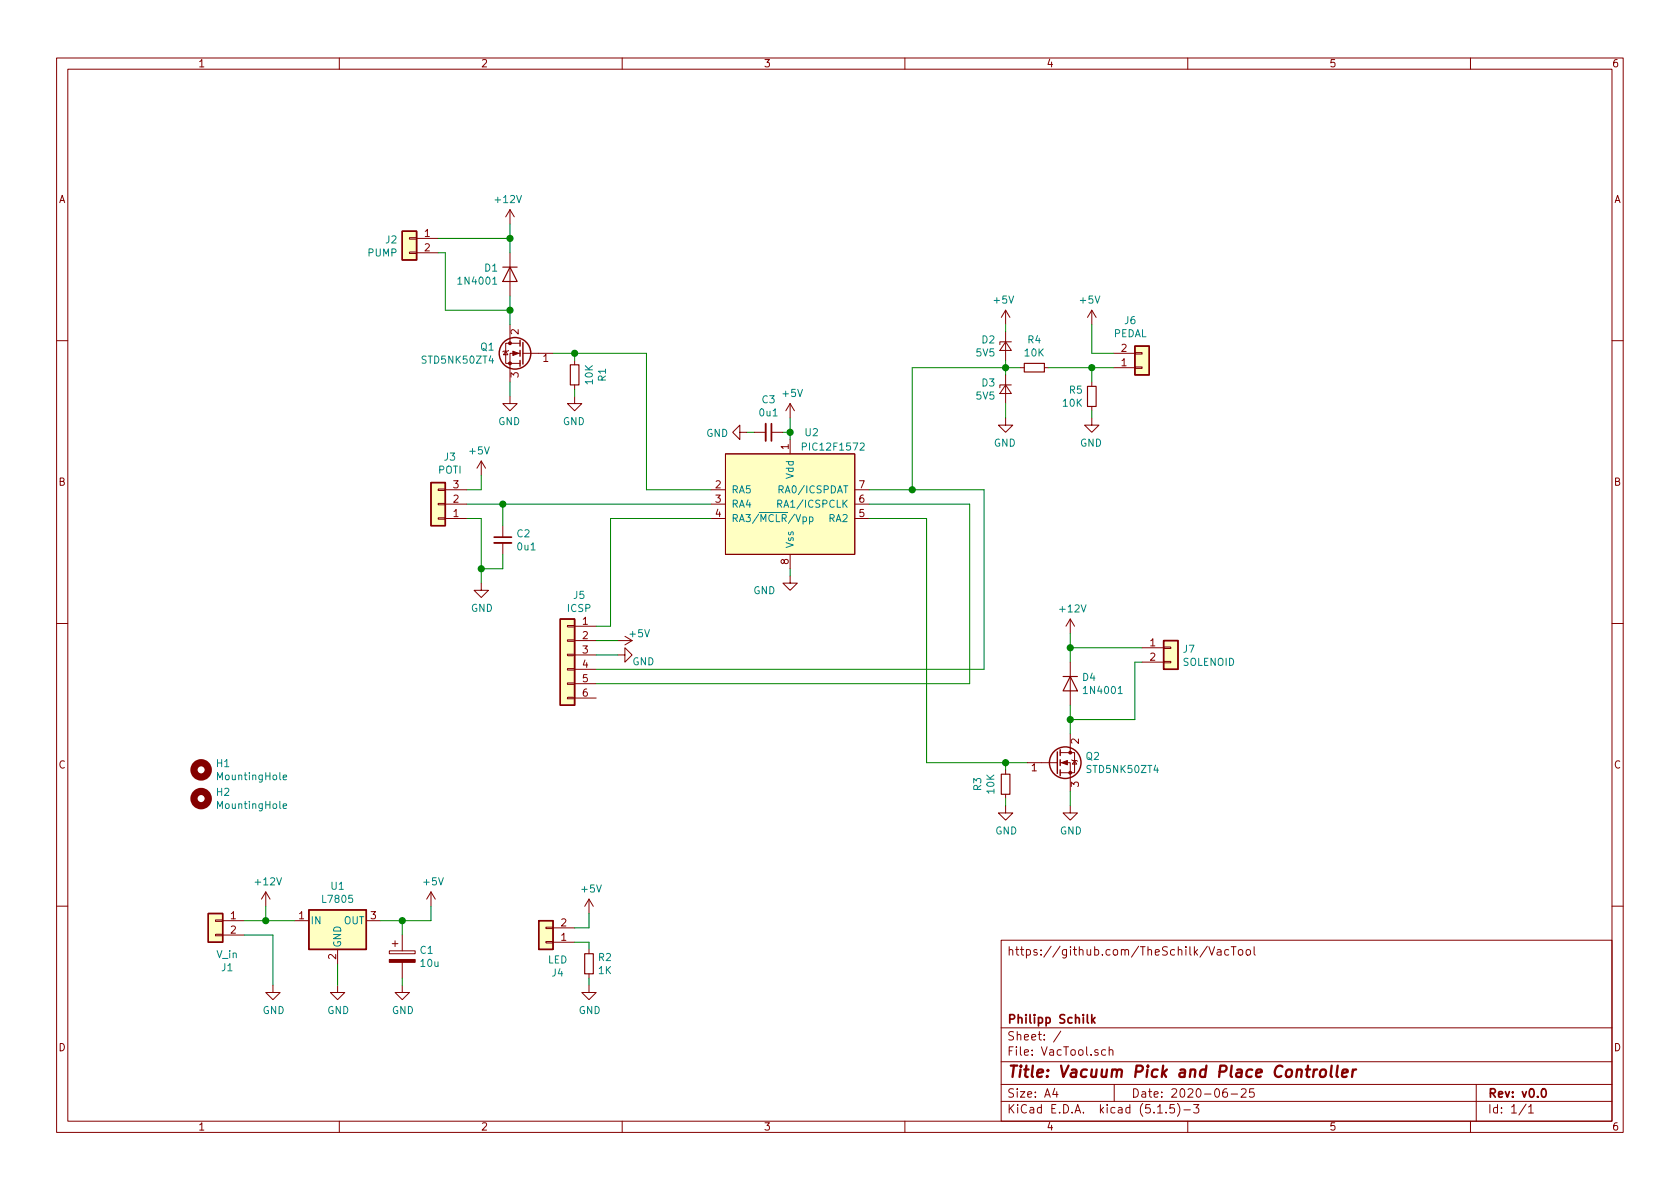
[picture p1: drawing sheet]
EESchema Schematic File Version 4
EELAYER 30 0
EELAYER END
$Descr A4 11693 8268
encoding utf-8
Sheet 1 1
Title "Vacuum Pick and Place Controller"
Date "2020-06-25"
Rev "v0.0"
Comp "Philipp Schilk"
Comment1 ""
Comment2 ""
Comment3 ""
Comment4 "https://github.com/TheSchilk/VacTool"
$EndDescr
$Comp
L Regulator_Linear:L7805 U1
U 1 1
P 2350 6400
F 0 "U1" H 2350 6642 50  0000 C CNN
F 1 "L7805" H 2350 6551 50  0000 C CNN
F 2 "Package_TO_SOT_SMD:TO-252-2" H 2375 6250 50  0001 L CIN
F 3 "http://www.st.com/content/ccc/resource/technical/document/datasheet/41/4f/b3/b0/12/d4/47/88/CD00000444.pdf/files/CD00000444.pdf/jcr:content/translations/en.CD00000444.pdf" H 2350 6350 50  0001 C CNN
	1    2350 6400
	1    0    0    -1  
$EndComp
$Comp
L power:GND #PWR0101
U 1 1
P 2350 6850
F 0 "#PWR0101" H 2350 6600 50  0001 C CNN
F 1 "GND" H 2355 6677 50  0000 C CNN
F 2 "" H 2350 6850 50  0001 C CNN
F 3 "" H 2350 6850 50  0001 C CNN
	1    2350 6850
	1    0    0    -1  
$EndComp
Wire Wire Line
	2350 6850 2350 6700
$Comp
L power:GND #PWR0102
U 1 1
P 1900 6850
F 0 "#PWR0102" H 1900 6600 50  0001 C CNN
F 1 "GND" H 1905 6677 50  0000 C CNN
F 2 "" H 1900 6850 50  0001 C CNN
F 3 "" H 1900 6850 50  0001 C CNN
	1    1900 6850
	1    0    0    -1  
$EndComp
Wire Wire Line
	2050 6400 1850 6400
Wire Wire Line
	1900 6850 1900 6500
Wire Wire Line
	1900 6500 1700 6500
$Comp
L Connector_Generic:Conn_01x02 J1
U 1 1
P 1500 6400
F 0 "J1" H 1418 6075 50  0000 C CNN
F 1 "V_in" H 1418 6166 50  0000 C CNN
F 2 "TerminalBlock_Phoenix:TerminalBlock_Phoenix_MKDS-1,5-2_1x02_P5.00mm_Horizontal" H 1500 6400 50  0001 C CNN
F 3 "~" H 1500 6400 50  0001 C CNN
	1    1500 6400
	-1   0    0    -1  
$EndComp
Wire Wire Line
	2650 6400 2800 6400
$Comp
L power:GND #PWR0103
U 1 1
P 2800 6850
F 0 "#PWR0103" H 2800 6600 50  0001 C CNN
F 1 "GND" H 2805 6677 50  0000 C CNN
F 2 "" H 2800 6850 50  0001 C CNN
F 3 "" H 2800 6850 50  0001 C CNN
	1    2800 6850
	1    0    0    -1  
$EndComp
Wire Wire Line
	2800 6850 2800 6800
Wire Wire Line
	2800 6400 2800 6500
$Comp
L Device:CP C1
U 1 1
P 2800 6650
F 0 "C1" H 2918 6696 50  0000 L CNN
F 1 "10u" H 2918 6605 50  0000 L CNN
F 2 "Capacitor_SMD:CP_Elec_6.3x7.7" H 2838 6500 50  0001 C CNN
F 3 "~" H 2800 6650 50  0001 C CNN
	1    2800 6650
	1    0    0    -1  
$EndComp
Wire Wire Line
	3000 6400 3000 6300
Wire Wire Line
	2800 6400 3000 6400
Connection ~ 2800 6400
$Comp
L power:+5V #PWR0104
U 1 1
P 3000 6300
F 0 "#PWR0104" H 3000 6150 50  0001 C CNN
F 1 "+5V" H 3015 6473 50  0000 C CNN
F 2 "" H 3000 6300 50  0001 C CNN
F 3 "" H 3000 6300 50  0001 C CNN
	1    3000 6300
	1    0    0    -1  
$EndComp
$Comp
L Device:C_Small C3
U 1 1
P 5350 3000
F 0 "C3" V 5121 3000 50  0000 C CNN
F 1 "0u1" V 5212 3000 50  0000 C CNN
F 2 "Capacitor_SMD:C_0603_1608Metric" H 5350 3000 50  0001 C CNN
F 3 "~" H 5350 3000 50  0001 C CNN
	1    5350 3000
	0    1    1    0   
$EndComp
Wire Wire Line
	5450 3000 5500 3000
Wire Wire Line
	5500 3000 5500 3050
Wire Wire Line
	5500 3000 5500 2900
Connection ~ 5500 3000
$Comp
L power:+5V #PWR0105
U 1 1
P 5500 2900
F 0 "#PWR0105" H 5500 2750 50  0001 C CNN
F 1 "+5V" H 5515 3073 50  0000 C CNN
F 2 "" H 5500 2900 50  0001 C CNN
F 3 "" H 5500 2900 50  0001 C CNN
	1    5500 2900
	1    0    0    -1  
$EndComp
$Comp
L power:+12V #PWR0106
U 1 1
P 1850 6300
F 0 "#PWR0106" H 1850 6150 50  0001 C CNN
F 1 "+12V" H 1865 6473 50  0000 C CNN
F 2 "" H 1850 6300 50  0001 C CNN
F 3 "" H 1850 6300 50  0001 C CNN
	1    1850 6300
	1    0    0    -1  
$EndComp
Wire Wire Line
	1850 6300 1850 6400
Connection ~ 1850 6400
Wire Wire Line
	1850 6400 1700 6400
$Comp
L power:GND #PWR0107
U 1 1
P 5200 3000
F 0 "#PWR0107" H 5200 2750 50  0001 C CNN
F 1 "GND" V 5205 2872 50  0000 R CNN
F 2 "" H 5200 3000 50  0001 C CNN
F 3 "" H 5200 3000 50  0001 C CNN
	1    5200 3000
	0    1    1    0   
$EndComp
Wire Wire Line
	5200 3000 5250 3000
$Comp
L power:GND #PWR0108
U 1 1
P 5500 4000
F 0 "#PWR0108" H 5500 3750 50  0001 C CNN
F 1 "GND" H 5400 3900 50  0000 R CNN
F 2 "" H 5500 4000 50  0001 C CNN
F 3 "" H 5500 4000 50  0001 C CNN
	1    5500 4000
	1    0    0    -1  
$EndComp
Wire Wire Line
	5500 4000 5500 3950
$Comp
L Connector_Generic:Conn_01x06 J5
U 1 1
P 3950 4550
F 0 "J5" H 3868 4967 50  0000 C CNN
F 1 "ICSP" H 3868 4876 50  0000 C CNN
F 2 "Connector_PinHeader_2.54mm:PinHeader_1x06_P2.54mm_Vertical" H 3950 4550 50  0001 C CNN
F 3 "~" H 3950 4550 50  0001 C CNN
	1    3950 4550
	-1   0    0    -1  
$EndComp
Wire Wire Line
	4150 4350 4250 4350
Wire Wire Line
	4250 4350 4250 3600
Wire Wire Line
	4250 3600 4950 3600
$Comp
L power:+5V #PWR0109
U 1 1
P 4300 4450
F 0 "#PWR0109" H 4300 4300 50  0001 C CNN
F 1 "+5V" V 4250 4600 50  0000 C CNN
F 2 "" H 4300 4450 50  0001 C CNN
F 3 "" H 4300 4450 50  0001 C CNN
	1    4300 4450
	0    1    1    0   
$EndComp
Wire Wire Line
	4300 4450 4150 4450
$Comp
L power:GND #PWR0110
U 1 1
P 4300 4550
F 0 "#PWR0110" H 4300 4300 50  0001 C CNN
F 1 "GND" V 4250 4450 50  0000 R CNN
F 2 "" H 4300 4550 50  0001 C CNN
F 3 "" H 4300 4550 50  0001 C CNN
	1    4300 4550
	0    -1   -1   0   
$EndComp
Wire Wire Line
	4300 4550 4150 4550
Wire Wire Line
	4150 4650 6850 4650
Wire Wire Line
	6850 4650 6850 3400
Wire Wire Line
	6850 3400 6350 3400
Wire Wire Line
	6050 3500 6750 3500
Wire Wire Line
	6750 3500 6750 4750
Wire Wire Line
	6750 4750 4150 4750
$Comp
L Device:C_Small C2
U 1 1
P 3500 3750
F 0 "C2" H 3592 3796 50  0000 L CNN
F 1 "0u1" H 3592 3705 50  0000 L CNN
F 2 "Capacitor_SMD:C_0603_1608Metric" H 3500 3750 50  0001 C CNN
F 3 "~" H 3500 3750 50  0001 C CNN
	1    3500 3750
	1    0    0    -1  
$EndComp
Wire Wire Line
	3250 3600 3350 3600
Wire Wire Line
	3350 3600 3350 3950
Wire Wire Line
	3350 3950 3500 3950
Wire Wire Line
	3500 3950 3500 3850
Wire Wire Line
	3350 3950 3350 4050
Connection ~ 3350 3950
Wire Wire Line
	3500 3650 3500 3500
Wire Wire Line
	3500 3500 3250 3500
Connection ~ 3500 3500
$Comp
L power:GND #PWR0111
U 1 1
P 3350 4050
F 0 "#PWR0111" H 3350 3800 50  0001 C CNN
F 1 "GND" H 3355 3877 50  0000 C CNN
F 2 "" H 3350 4050 50  0001 C CNN
F 3 "" H 3350 4050 50  0001 C CNN
	1    3350 4050
	1    0    0    -1  
$EndComp
$Comp
L Connector_Generic:Conn_01x02 J6
U 1 1
P 7950 2550
F 0 "J6" H 7868 2225 50  0000 C CNN
F 1 "PEDAL" H 7868 2316 50  0000 C CNN
F 2 "TerminalBlock_Phoenix:TerminalBlock_Phoenix_MKDS-1,5-2_1x02_P5.00mm_Horizontal" H 7950 2550 50  0001 C CNN
F 3 "~" H 7950 2550 50  0001 C CNN
	1    7950 2550
	1    0    0    1   
$EndComp
Wire Wire Line
	7750 2450 7600 2450
$Comp
L power:+5V #PWR0112
U 1 1
P 7600 2250
F 0 "#PWR0112" H 7600 2100 50  0001 C CNN
F 1 "+5V" H 7615 2423 50  0000 C CNN
F 2 "" H 7600 2250 50  0001 C CNN
F 3 "" H 7600 2250 50  0001 C CNN
	1    7600 2250
	-1   0    0    -1  
$EndComp
Wire Wire Line
	7750 2550 7600 2550
$Comp
L Device:R_Small R5
U 1 1
P 7600 2750
F 0 "R5" H 7659 2796 50  0000 L CNN
F 1 "10K" H 7659 2705 50  0000 L CNN
F 2 "Resistor_SMD:R_0603_1608Metric" H 7600 2750 50  0001 C CNN
F 3 "~" H 7600 2750 50  0001 C CNN
	1    7600 2750
	-1   0    0    -1  
$EndComp
Wire Wire Line
	7600 2650 7600 2550
Connection ~ 7600 2550
$Comp
L power:GND #PWR0113
U 1 1
P 7600 2900
F 0 "#PWR0113" H 7600 2650 50  0001 C CNN
F 1 "GND" H 7605 2727 50  0000 C CNN
F 2 "" H 7600 2900 50  0001 C CNN
F 3 "" H 7600 2900 50  0001 C CNN
	1    7600 2900
	-1   0    0    -1  
$EndComp
Wire Wire Line
	7600 2900 7600 2850
$Comp
L Connector_Generic:Conn_01x02 J2
U 1 1
P 2850 1650
F 0 "J2" H 2930 1642 50  0000 L CNN
F 1 "PUMP" H 2930 1551 50  0000 L CNN
F 2 "TerminalBlock_Phoenix:TerminalBlock_Phoenix_MKDS-1,5-2_1x02_P5.00mm_Horizontal" H 2850 1650 50  0001 C CNN
F 3 "~" H 2850 1650 50  0001 C CNN
	1    2850 1650
	-1   0    0    -1  
$EndComp
$Comp
L Connector_Generic:Conn_01x02 J7
U 1 1
P 8150 4500
F 0 "J7" H 8230 4492 50  0000 L CNN
F 1 "SOLENOID" H 8230 4401 50  0000 L CNN
F 2 "TerminalBlock_Phoenix:TerminalBlock_Phoenix_MKDS-1,5-2_1x02_P5.00mm_Horizontal" H 8150 4500 50  0001 C CNN
F 3 "~" H 8150 4500 50  0001 C CNN
	1    8150 4500
	1    0    0    -1  
$EndComp
Wire Wire Line
	3500 3500 4950 3500
$Comp
L Device:D_Zener_Small D2
U 1 1
P 7000 2400
F 0 "D2" V 6954 2468 50  0000 L CNN
F 1 "5V5" V 7045 2468 50  0000 L CNN
F 2 "Diode_SMD:D_SOD-123" V 7000 2400 50  0001 C CNN
F 3 "~" V 7000 2400 50  0001 C CNN
	1    7000 2400
	0    -1   1    0   
$EndComp
$Comp
L Device:D_Zener_Small D3
U 1 1
P 7000 2700
F 0 "D3" V 6954 2768 50  0000 L CNN
F 1 "5V5" V 7045 2768 50  0000 L CNN
F 2 "Diode_SMD:D_SOD-123" V 7000 2700 50  0001 C CNN
F 3 "~" V 7000 2700 50  0001 C CNN
	1    7000 2700
	0    -1   1    0   
$EndComp
$Comp
L Device:R_Small R4
U 1 1
P 7200 2550
F 0 "R4" V 7004 2550 50  0000 C CNN
F 1 "10K" V 7095 2550 50  0000 C CNN
F 2 "Resistor_SMD:R_0603_1608Metric" H 7200 2550 50  0001 C CNN
F 3 "~" H 7200 2550 50  0001 C CNN
	1    7200 2550
	0    -1   1    0   
$EndComp
Wire Wire Line
	7600 2550 7300 2550
Wire Wire Line
	7000 2500 7000 2550
Wire Wire Line
	7100 2550 7000 2550
Connection ~ 7000 2550
Wire Wire Line
	7000 2550 7000 2600
$Comp
L power:GND #PWR0114
U 1 1
P 7000 2900
F 0 "#PWR0114" H 7000 2650 50  0001 C CNN
F 1 "GND" H 7005 2727 50  0000 C CNN
F 2 "" H 7000 2900 50  0001 C CNN
F 3 "" H 7000 2900 50  0001 C CNN
	1    7000 2900
	-1   0    0    -1  
$EndComp
Wire Wire Line
	7000 2900 7000 2800
$Comp
L power:+5V #PWR0115
U 1 1
P 7000 2250
F 0 "#PWR0115" H 7000 2100 50  0001 C CNN
F 1 "+5V" H 7015 2423 50  0000 C CNN
F 2 "" H 7000 2250 50  0001 C CNN
F 3 "" H 7000 2250 50  0001 C CNN
	1    7000 2250
	-1   0    0    -1  
$EndComp
Wire Wire Line
	7000 2250 7000 2300
Wire Wire Line
	7600 2250 7600 2450
Wire Wire Line
	7000 2550 6350 2550
Wire Wire Line
	6350 2550 6350 3400
Connection ~ 6350 3400
Wire Wire Line
	6350 3400 6050 3400
$Comp
L PIC12F1571_1572:PIC12F1572 U2
U 1 1
P 5500 3500
F 0 "U2" H 5650 4000 50  0000 C CNN
F 1 "PIC12F1572" H 5800 3900 50  0000 C CNN
F 2 "Package_SO:SOIC-8_3.9x4.9mm_P1.27mm" H 4850 3850 50  0001 C CNN
F 3 "" H 4850 3850 50  0001 C CNN
	1    5500 3500
	1    0    0    -1  
$EndComp
$Comp
L Device:D D1
U 1 1
P 3550 1900
F 0 "D1" V 3504 1979 50  0000 L CNN
F 1 "1N4001" V 3595 1979 50  0000 L CNN
F 2 "Diode_SMD:D_SOD-123F" H 3550 1900 50  0001 C CNN
F 3 "~" H 3550 1900 50  0001 C CNN
	1    3550 1900
	0    -1   1    0   
$EndComp
Wire Wire Line
	3050 1750 3100 1750
Wire Wire Line
	3100 1750 3100 2150
Wire Wire Line
	3100 2150 3550 2150
Wire Wire Line
	3550 2150 3550 2050
$Comp
L power:+12V #PWR0116
U 1 1
P 3550 1550
F 0 "#PWR0116" H 3550 1400 50  0001 C CNN
F 1 "+12V" H 3565 1723 50  0000 C CNN
F 2 "" H 3550 1550 50  0001 C CNN
F 3 "" H 3550 1550 50  0001 C CNN
	1    3550 1550
	-1   0    0    -1  
$EndComp
Wire Wire Line
	3550 1550 3550 1650
Wire Wire Line
	3050 1650 3550 1650
Connection ~ 3550 1650
Wire Wire Line
	3550 1650 3550 1750
Wire Wire Line
	3550 2150 3550 2250
Connection ~ 3550 2150
$Comp
L Device:D D4
U 1 1
P 7450 4750
F 0 "D4" V 7404 4829 50  0000 L CNN
F 1 "1N4001" V 7495 4829 50  0000 L CNN
F 2 "Diode_SMD:D_SOD-123F" H 7450 4750 50  0001 C CNN
F 3 "~" H 7450 4750 50  0001 C CNN
	1    7450 4750
	0    1    1    0   
$EndComp
Wire Wire Line
	7950 4600 7900 4600
Wire Wire Line
	7900 4600 7900 5000
Wire Wire Line
	7900 5000 7450 5000
Wire Wire Line
	7450 5000 7450 4900
$Comp
L power:+12V #PWR0117
U 1 1
P 7450 4400
F 0 "#PWR0117" H 7450 4250 50  0001 C CNN
F 1 "+12V" H 7465 4573 50  0000 C CNN
F 2 "" H 7450 4400 50  0001 C CNN
F 3 "" H 7450 4400 50  0001 C CNN
	1    7450 4400
	1    0    0    -1  
$EndComp
Wire Wire Line
	7450 4400 7450 4500
Wire Wire Line
	7950 4500 7450 4500
Connection ~ 7450 4500
Wire Wire Line
	7450 4500 7450 4600
Wire Wire Line
	7450 5000 7450 5100
Connection ~ 7450 5000
$Comp
L power:GND #PWR0118
U 1 1
P 7450 5600
F 0 "#PWR0118" H 7450 5350 50  0001 C CNN
F 1 "GND" H 7455 5427 50  0000 C CNN
F 2 "" H 7450 5600 50  0001 C CNN
F 3 "" H 7450 5600 50  0001 C CNN
	1    7450 5600
	1    0    0    -1  
$EndComp
Wire Wire Line
	7450 5600 7450 5500
$Comp
L Device:Q_NMOS_GDS Q2
U 1 1
P 7350 5300
F 0 "Q2" H 7554 5346 50  0000 L CNN
F 1 "STD5NK50ZT4" H 7554 5255 50  0000 L CNN
F 2 "Package_TO_SOT_SMD:TO-252-2" H 7550 5400 50  0001 C CNN
F 3 "~" H 7350 5300 50  0001 C CNN
	1    7350 5300
	1    0    0    -1  
$EndComp
$Comp
L Device:R_Small R3
U 1 1
P 7000 5450
F 0 "R3" V 6804 5450 50  0000 C CNN
F 1 "10K" V 6895 5450 50  0000 C CNN
F 2 "Resistor_SMD:R_0603_1608Metric" H 7000 5450 50  0001 C CNN
F 3 "~" H 7000 5450 50  0001 C CNN
	1    7000 5450
	1    0    0    1   
$EndComp
Wire Wire Line
	7000 5350 7000 5300
Wire Wire Line
	7000 5300 7150 5300
$Comp
L power:GND #PWR0119
U 1 1
P 7000 5600
F 0 "#PWR0119" H 7000 5350 50  0001 C CNN
F 1 "GND" H 7005 5427 50  0000 C CNN
F 2 "" H 7000 5600 50  0001 C CNN
F 3 "" H 7000 5600 50  0001 C CNN
	1    7000 5600
	1    0    0    -1  
$EndComp
Wire Wire Line
	7000 5600 7000 5550
$Comp
L power:GND #PWR0120
U 1 1
P 3550 2750
F 0 "#PWR0120" H 3550 2500 50  0001 C CNN
F 1 "GND" H 3555 2577 50  0000 C CNN
F 2 "" H 3550 2750 50  0001 C CNN
F 3 "" H 3550 2750 50  0001 C CNN
	1    3550 2750
	-1   0    0    -1  
$EndComp
Wire Wire Line
	3550 2750 3550 2650
$Comp
L Device:Q_NMOS_GDS Q1
U 1 1
P 3650 2450
F 0 "Q1" H 3854 2496 50  0000 L CNN
F 1 "STD5NK50ZT4" H 3854 2405 50  0000 L CNN
F 2 "Package_TO_SOT_SMD:TO-252-2" H 3850 2550 50  0001 C CNN
F 3 "~" H 3650 2450 50  0001 C CNN
	1    3650 2450
	-1   0    0    -1  
$EndComp
$Comp
L Device:R_Small R1
U 1 1
P 4000 2600
F 0 "R1" V 3804 2600 50  0000 C CNN
F 1 "10K" V 3895 2600 50  0000 C CNN
F 2 "Resistor_SMD:R_0603_1608Metric" H 4000 2600 50  0001 C CNN
F 3 "~" H 4000 2600 50  0001 C CNN
	1    4000 2600
	-1   0    0    1   
$EndComp
Wire Wire Line
	4000 2500 4000 2450
Wire Wire Line
	4000 2450 3850 2450
$Comp
L power:GND #PWR0121
U 1 1
P 4000 2750
F 0 "#PWR0121" H 4000 2500 50  0001 C CNN
F 1 "GND" H 4005 2577 50  0000 C CNN
F 2 "" H 4000 2750 50  0001 C CNN
F 3 "" H 4000 2750 50  0001 C CNN
	1    4000 2750
	-1   0    0    -1  
$EndComp
Wire Wire Line
	4000 2750 4000 2700
Wire Wire Line
	7000 5300 6450 5300
Wire Wire Line
	6450 5300 6450 3600
Wire Wire Line
	6450 3600 6050 3600
Connection ~ 7000 5300
Wire Wire Line
	4000 2450 4500 2450
Wire Wire Line
	4500 2450 4500 3400
Wire Wire Line
	4500 3400 4950 3400
Connection ~ 4000 2450
$Comp
L Connector_Generic:Conn_01x02 J4
U 1 1
P 3800 6550
F 0 "J4" H 3718 6767 50  0000 C CNN
F 1 "LED" H 3718 6676 50  0000 C CNN
F 2 "TerminalBlock_Phoenix:TerminalBlock_Phoenix_MKDS-1,5-2_1x02_P5.00mm_Horizontal" H 3800 6550 50  0001 C CNN
F 3 "~" H 3800 6550 50  0001 C CNN
	1    3800 6550
	-1   0    0    1   
$EndComp
Wire Wire Line
	4100 6450 4100 6350
$Comp
L power:+5V #PWR0122
U 1 1
P 4100 6350
F 0 "#PWR0122" H 4100 6200 50  0001 C CNN
F 1 "+5V" H 4115 6523 50  0000 C CNN
F 2 "" H 4100 6350 50  0001 C CNN
F 3 "" H 4100 6350 50  0001 C CNN
	1    4100 6350
	1    0    0    -1  
$EndComp
$Comp
L power:GND #PWR0123
U 1 1
P 4100 6850
F 0 "#PWR0123" H 4100 6600 50  0001 C CNN
F 1 "GND" H 4105 6677 50  0000 C CNN
F 2 "" H 4100 6850 50  0001 C CNN
F 3 "" H 4100 6850 50  0001 C CNN
	1    4100 6850
	1    0    0    -1  
$EndComp
$Comp
L Device:R_Small R2
U 1 1
P 4100 6700
F 0 "R2" H 4159 6746 50  0000 L CNN
F 1 "1K" H 4159 6655 50  0000 L CNN
F 2 "Resistor_SMD:R_0603_1608Metric" H 4100 6700 50  0001 C CNN
F 3 "~" H 4100 6700 50  0001 C CNN
	1    4100 6700
	1    0    0    -1  
$EndComp
Wire Wire Line
	4100 6800 4100 6850
Wire Wire Line
	4000 6550 4100 6550
Wire Wire Line
	4100 6550 4100 6600
Wire Wire Line
	4100 6450 4000 6450
$Comp
L Mechanical:MountingHole H2
U 1 1
P 1400 5550
F 0 "H2" H 1500 5596 50  0000 L CNN
F 1 "MountingHole" H 1500 5505 50  0000 L CNN
F 2 "MountingHole:MountingHole_3.2mm_M3_Pad_Via" H 1400 5550 50  0001 C CNN
F 3 "~" H 1400 5550 50  0001 C CNN
	1    1400 5550
	1    0    0    -1  
$EndComp
$Comp
L Mechanical:MountingHole H1
U 1 1
P 1400 5350
F 0 "H1" H 1500 5396 50  0000 L CNN
F 1 "MountingHole" H 1500 5305 50  0000 L CNN
F 2 "MountingHole:MountingHole_3.2mm_M3_Pad_Via" H 1500 5259 50  0001 L CNN
F 3 "~" H 1400 5350 50  0001 C CNN
	1    1400 5350
	1    0    0    -1  
$EndComp
$Comp
L Connector_Generic:Conn_01x03 J3
U 1 1
P 3050 3500
F 0 "J3" H 2968 3175 50  0000 C CNN
F 1 "POTI" H 2968 3266 50  0000 C CNN
F 2 "TerminalBlock_Phoenix:TerminalBlock_Phoenix_MKDS-1,5-3_1x03_P5.00mm_Horizontal" H 3050 3500 50  0001 C CNN
F 3 "~" H 3050 3500 50  0001 C CNN
	1    3050 3500
	-1   0    0    1   
$EndComp
$Comp
L power:+5V #PWR0124
U 1 1
P 3350 3300
F 0 "#PWR0124" H 3350 3150 50  0001 C CNN
F 1 "+5V" H 3365 3473 50  0000 C CNN
F 2 "" H 3350 3300 50  0001 C CNN
F 3 "" H 3350 3300 50  0001 C CNN
	1    3350 3300
	-1   0    0    -1  
$EndComp
Wire Wire Line
	3350 3300 3350 3400
Wire Wire Line
	3350 3400 3250 3400
$EndSCHEMATC
